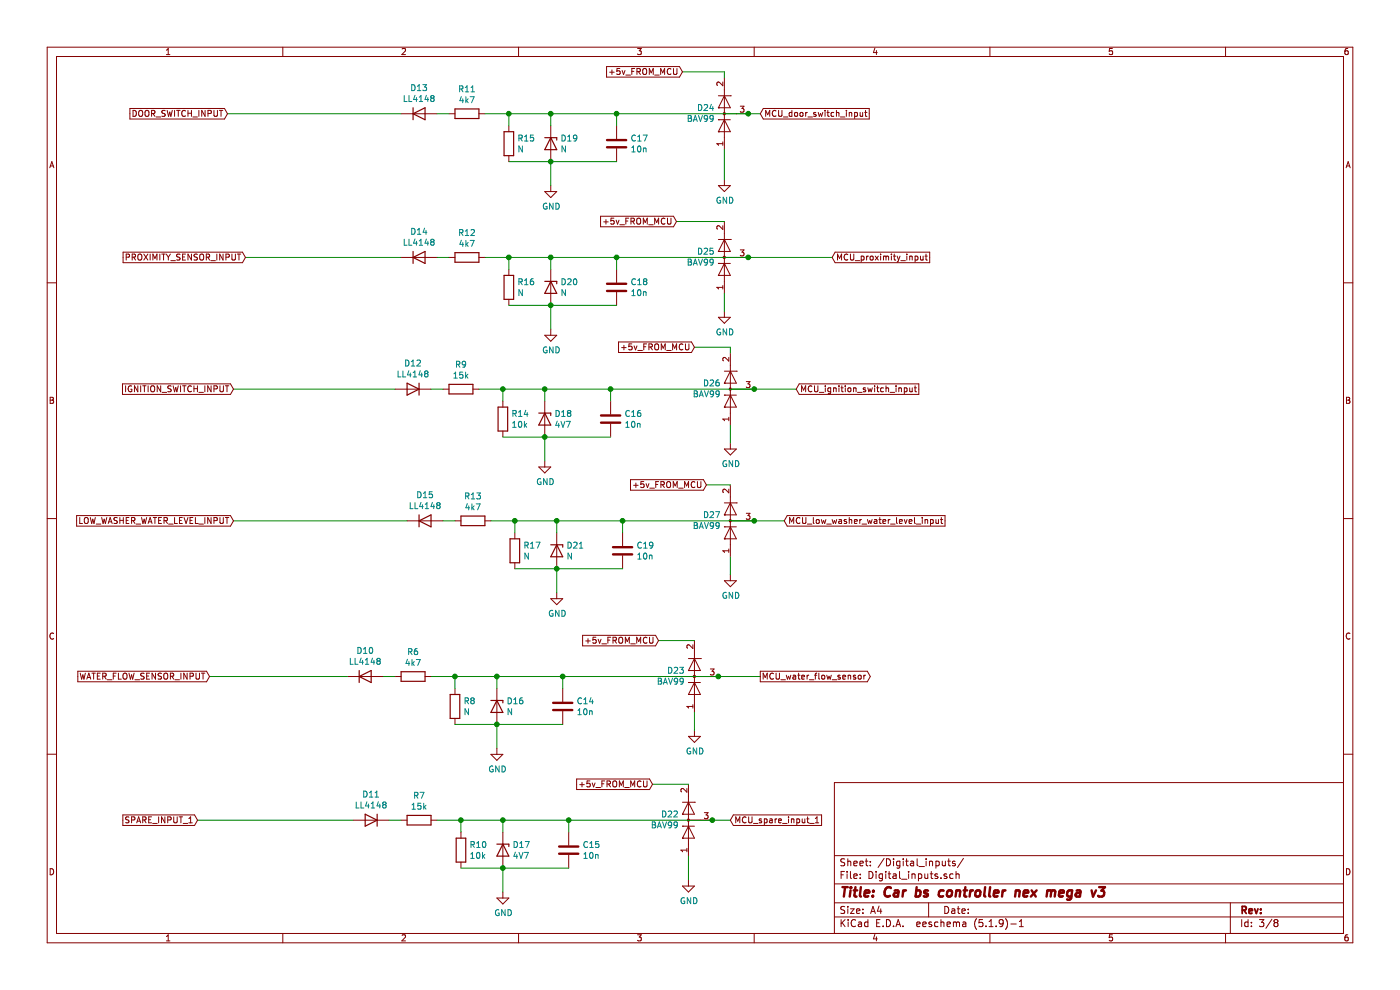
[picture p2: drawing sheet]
EESchema Schematic File Version 4
EELAYER 30 0
EELAYER END
$Descr A4 11693 8268
encoding utf-8
Sheet 3 8
Title "Car bs controller nex mega v3"
Date ""
Rev ""
Comp ""
Comment1 ""
Comment2 ""
Comment3 ""
Comment4 ""
$EndDescr
Wire Wire Line
	4300 4750 4650 4750
Wire Wire Line
	5200 4750 4650 4750
Connection ~ 4650 4750
$Comp
L Car_bs_controller_nex_mega-rescue:GND-power #PWR027
U 1 1
P 4650 4950
F 0 "#PWR027" H 4650 4700 50  0001 C CNN
F 1 "GND" H 4655 4777 50  0000 C CNN
F 2 "" H 4650 4950 50  0001 C CNN
F 3 "" H 4650 4950 50  0001 C CNN
	1    4650 4950
	1    0    0    -1  
$EndComp
Wire Wire Line
	4650 4750 4650 4950
Text GLabel 1650 6850 0    50   Input ~ 0
SPARE_INPUT_1
Wire Wire Line
	4150 6050 4150 6250
$Comp
L Car_bs_controller_nex_mega-rescue:GND-power #PWR022
U 1 1
P 4150 6250
F 0 "#PWR022" H 4150 6000 50  0001 C CNN
F 1 "GND" H 4155 6077 50  0000 C CNN
F 2 "" H 4150 6250 50  0001 C CNN
F 3 "" H 4150 6250 50  0001 C CNN
	1    4150 6250
	1    0    0    -1  
$EndComp
Connection ~ 4150 6050
Wire Wire Line
	4700 6050 4150 6050
Wire Wire Line
	3800 6050 4150 6050
Wire Wire Line
	3800 5650 4150 5650
Connection ~ 3800 5650
Wire Wire Line
	3600 5650 3800 5650
Wire Wire Line
	3800 5750 3800 5650
Wire Wire Line
	4150 5650 4700 5650
Connection ~ 4150 5650
Wire Wire Line
	4150 5750 4150 5650
Connection ~ 4700 5650
Wire Wire Line
	4700 5750 4700 5650
$Comp
L Car_bs_controller_nex_mega-rescue:C-Device C14
U 1 1
P 4700 5900
F 0 "C14" H 4815 5946 50  0000 L CNN
F 1 "10n" H 4815 5855 50  0000 L CNN
F 2 "Capacitor_SMD:C_0603_1608Metric_Pad1.08x0.95mm_HandSolder" H 4738 5750 50  0001 C CNN
F 3 "~" H 4700 5900 50  0001 C CNN
	1    4700 5900
	1    0    0    -1  
$EndComp
$Comp
L Car_bs_controller_nex_mega-rescue:D_Zener-Device D16
U 1 1
P 4150 5900
F 0 "D16" V 4104 5980 50  0000 L CNN
F 1 "N" V 4195 5980 50  0000 L CNN
F 2 "Diode_SMD:D_MiniMELF" H 4150 5900 50  0001 C CNN
F 3 "~" H 4150 5900 50  0001 C CNN
	1    4150 5900
	0    1    1    0   
$EndComp
$Comp
L Car_bs_controller_nex_mega-rescue:R-Device R8
U 1 1
P 3800 5900
F 0 "R8" H 3870 5946 50  0000 L CNN
F 1 "N" H 3870 5855 50  0000 L CNN
F 2 "Resistor_SMD:R_0603_1608Metric_Pad0.98x0.95mm_HandSolder" V 3730 5900 50  0001 C CNN
F 3 "~" H 3800 5900 50  0001 C CNN
	1    3800 5900
	1    0    0    -1  
$EndComp
Wire Wire Line
	3300 5650 3200 5650
$Comp
L Car_bs_controller_nex_mega-rescue:R-Device R6
U 1 1
P 3450 5650
F 0 "R6" V 3243 5650 50  0000 C CNN
F 1 "4k7" V 3334 5650 50  0000 C CNN
F 2 "Resistor_SMD:R_0603_1608Metric_Pad0.98x0.95mm_HandSolder" V 3380 5650 50  0001 C CNN
F 3 "~" H 3450 5650 50  0001 C CNN
	1    3450 5650
	0    1    1    0   
$EndComp
$Comp
L Car_bs_controller_nex_mega-rescue:LL4148-Diode D10
U 1 1
P 3050 5650
F 0 "D10" H 3050 5867 50  0000 C CNN
F 1 "LL4148" H 3050 5776 50  0000 C CNN
F 2 "Diode_SMD:D_MiniMELF" H 3050 5475 50  0001 C CNN
F 3 "http://www.vishay.com/docs/85557/ll4148.pdf" H 3050 5650 50  0001 C CNN
	1    3050 5650
	1    0    0    -1  
$EndComp
Text GLabel 6100 6850 2    50   Input ~ 0
MCU_spare_input_1
Wire Wire Line
	4200 7250 4200 7450
$Comp
L Car_bs_controller_nex_mega-rescue:GND-power #PWR023
U 1 1
P 4200 7450
F 0 "#PWR023" H 4200 7200 50  0001 C CNN
F 1 "GND" H 4205 7277 50  0000 C CNN
F 2 "" H 4200 7450 50  0001 C CNN
F 3 "" H 4200 7450 50  0001 C CNN
	1    4200 7450
	1    0    0    -1  
$EndComp
Connection ~ 4200 7250
Wire Wire Line
	4750 7250 4200 7250
Wire Wire Line
	3850 7250 4200 7250
Wire Wire Line
	3850 6850 4200 6850
Connection ~ 3850 6850
Wire Wire Line
	3650 6850 3850 6850
Wire Wire Line
	3850 6950 3850 6850
Wire Wire Line
	4200 6850 4750 6850
Connection ~ 4200 6850
Wire Wire Line
	4200 6950 4200 6850
Connection ~ 4750 6850
Wire Wire Line
	4750 6950 4750 6850
$Comp
L Car_bs_controller_nex_mega-rescue:C-Device C15
U 1 1
P 4750 7100
F 0 "C15" H 4865 7146 50  0000 L CNN
F 1 "10n" H 4865 7055 50  0000 L CNN
F 2 "Capacitor_SMD:C_0603_1608Metric_Pad1.08x0.95mm_HandSolder" H 4788 6950 50  0001 C CNN
F 3 "~" H 4750 7100 50  0001 C CNN
	1    4750 7100
	1    0    0    -1  
$EndComp
$Comp
L Car_bs_controller_nex_mega-rescue:D_Zener-Device D17
U 1 1
P 4200 7100
F 0 "D17" V 4154 7180 50  0000 L CNN
F 1 "4V7" V 4245 7180 50  0000 L CNN
F 2 "Diode_SMD:D_MiniMELF" H 4200 7100 50  0001 C CNN
F 3 "~" H 4200 7100 50  0001 C CNN
	1    4200 7100
	0    1    1    0   
$EndComp
$Comp
L Car_bs_controller_nex_mega-rescue:R-Device R10
U 1 1
P 3850 7100
F 0 "R10" H 3920 7146 50  0000 L CNN
F 1 "10k" H 3920 7055 50  0000 L CNN
F 2 "Resistor_SMD:R_0603_1608Metric_Pad0.98x0.95mm_HandSolder" V 3780 7100 50  0001 C CNN
F 3 "~" H 3850 7100 50  0001 C CNN
	1    3850 7100
	1    0    0    -1  
$EndComp
Wire Wire Line
	3350 6850 3250 6850
$Comp
L Car_bs_controller_nex_mega-rescue:R-Device R7
U 1 1
P 3500 6850
F 0 "R7" V 3293 6850 50  0000 C CNN
F 1 "15k" V 3384 6850 50  0000 C CNN
F 2 "Resistor_SMD:R_0603_1608Metric_Pad0.98x0.95mm_HandSolder" V 3430 6850 50  0001 C CNN
F 3 "~" H 3500 6850 50  0001 C CNN
	1    3500 6850
	0    1    1    0   
$EndComp
$Comp
L Car_bs_controller_nex_mega-rescue:LL4148-Diode D11
U 1 1
P 3100 6850
F 0 "D11" H 3100 7067 50  0000 C CNN
F 1 "LL4148" H 3100 6976 50  0000 C CNN
F 2 "Diode_SMD:D_MiniMELF" H 3100 6675 50  0001 C CNN
F 3 "http://www.vishay.com/docs/85557/ll4148.pdf" H 3100 6850 50  0001 C CNN
	1    3100 6850
	-1   0    0    -1  
$EndComp
$Comp
L Car_bs_controller_nex_mega-rescue:GND-power #PWR029
U 1 1
P 5800 6100
F 0 "#PWR029" H 5800 5850 50  0001 C CNN
F 1 "GND" H 5805 5927 50  0000 C CNN
F 2 "" H 5800 6100 50  0001 C CNN
F 3 "" H 5800 6100 50  0001 C CNN
	1    5800 6100
	1    0    0    -1  
$EndComp
$Comp
L Car_bs_controller_nex_mega-rescue:GND-power #PWR028
U 1 1
P 5750 7350
F 0 "#PWR028" H 5750 7100 50  0001 C CNN
F 1 "GND" H 5755 7177 50  0000 C CNN
F 2 "" H 5750 7350 50  0001 C CNN
F 3 "" H 5750 7350 50  0001 C CNN
	1    5750 7350
	1    0    0    -1  
$EndComp
$Comp
L Car_bs_controller_nex_mega-rescue:GND-power #PWR033
U 1 1
P 6100 4800
F 0 "#PWR033" H 6100 4550 50  0001 C CNN
F 1 "GND" H 6105 4627 50  0000 C CNN
F 2 "" H 6100 4800 50  0001 C CNN
F 3 "" H 6100 4800 50  0001 C CNN
	1    6100 4800
	1    0    0    -1  
$EndComp
Text GLabel 6650 3250 2    50   Input ~ 0
MCU_ignition_switch_input
$Comp
L Car_bs_controller_nex_mega-rescue:LL4148-Diode D12
U 1 1
P 3450 3250
F 0 "D12" H 3450 3467 50  0000 C CNN
F 1 "LL4148" H 3450 3376 50  0000 C CNN
F 2 "Diode_SMD:D_MiniMELF" H 3450 3075 50  0001 C CNN
F 3 "http://www.vishay.com/docs/85557/ll4148.pdf" H 3450 3250 50  0001 C CNN
	1    3450 3250
	-1   0    0    -1  
$EndComp
$Comp
L Car_bs_controller_nex_mega-rescue:R-Device R9
U 1 1
P 3850 3250
F 0 "R9" V 3643 3250 50  0000 C CNN
F 1 "15k" V 3734 3250 50  0000 C CNN
F 2 "Resistor_SMD:R_0603_1608Metric_Pad0.98x0.95mm_HandSolder" V 3780 3250 50  0001 C CNN
F 3 "~" H 3850 3250 50  0001 C CNN
	1    3850 3250
	0    1    1    0   
$EndComp
Wire Wire Line
	3700 3250 3600 3250
$Comp
L Car_bs_controller_nex_mega-rescue:R-Device R14
U 1 1
P 4200 3500
F 0 "R14" H 4270 3546 50  0000 L CNN
F 1 "10k" H 4270 3455 50  0000 L CNN
F 2 "Resistor_SMD:R_0603_1608Metric_Pad0.98x0.95mm_HandSolder" V 4130 3500 50  0001 C CNN
F 3 "~" H 4200 3500 50  0001 C CNN
	1    4200 3500
	1    0    0    -1  
$EndComp
$Comp
L Car_bs_controller_nex_mega-rescue:D_Zener-Device D18
U 1 1
P 4550 3500
F 0 "D18" V 4504 3580 50  0000 L CNN
F 1 "4V7" V 4595 3580 50  0000 L CNN
F 2 "Diode_SMD:D_MiniMELF" H 4550 3500 50  0001 C CNN
F 3 "~" H 4550 3500 50  0001 C CNN
	1    4550 3500
	0    1    1    0   
$EndComp
$Comp
L Car_bs_controller_nex_mega-rescue:C-Device C16
U 1 1
P 5100 3500
F 0 "C16" H 5215 3546 50  0000 L CNN
F 1 "10n" H 5215 3455 50  0000 L CNN
F 2 "Capacitor_SMD:C_0603_1608Metric_Pad1.08x0.95mm_HandSolder" H 5138 3350 50  0001 C CNN
F 3 "~" H 5100 3500 50  0001 C CNN
	1    5100 3500
	1    0    0    -1  
$EndComp
Wire Wire Line
	5100 3350 5100 3250
Connection ~ 5100 3250
Wire Wire Line
	4550 3350 4550 3250
Connection ~ 4550 3250
Wire Wire Line
	4550 3250 5100 3250
Wire Wire Line
	4200 3350 4200 3250
Wire Wire Line
	4000 3250 4200 3250
Connection ~ 4200 3250
Wire Wire Line
	4200 3250 4550 3250
Wire Wire Line
	4200 3650 4550 3650
Wire Wire Line
	5100 3650 4550 3650
Connection ~ 4550 3650
$Comp
L Car_bs_controller_nex_mega-rescue:GND-power #PWR024
U 1 1
P 4550 3850
F 0 "#PWR024" H 4550 3600 50  0001 C CNN
F 1 "GND" H 4555 3677 50  0000 C CNN
F 2 "" H 4550 3850 50  0001 C CNN
F 3 "" H 4550 3850 50  0001 C CNN
	1    4550 3850
	1    0    0    -1  
$EndComp
Wire Wire Line
	4550 3650 4550 3850
Text GLabel 1950 3250 0    50   Input ~ 0
IGNITION_SWITCH_INPUT
$Comp
L Car_bs_controller_nex_mega-rescue:R-Device R15
U 1 1
P 4250 1200
F 0 "R15" H 4320 1246 50  0000 L CNN
F 1 "N" H 4320 1155 50  0000 L CNN
F 2 "Resistor_SMD:R_0603_1608Metric_Pad0.98x0.95mm_HandSolder" V 4180 1200 50  0001 C CNN
F 3 "~" H 4250 1200 50  0001 C CNN
	1    4250 1200
	1    0    0    -1  
$EndComp
Wire Wire Line
	4250 1050 4250 950 
Wire Wire Line
	4250 1350 4600 1350
Wire Wire Line
	3800 4350 3700 4350
$Comp
L Car_bs_controller_nex_mega-rescue:LL4148-Diode D15
U 1 1
P 3550 4350
F 0 "D15" H 3550 4567 50  0000 C CNN
F 1 "LL4148" H 3550 4476 50  0000 C CNN
F 2 "Diode_SMD:D_MiniMELF" H 3550 4175 50  0001 C CNN
F 3 "http://www.vishay.com/docs/85557/ll4148.pdf" H 3550 4350 50  0001 C CNN
	1    3550 4350
	1    0    0    -1  
$EndComp
Wire Wire Line
	3750 2150 3650 2150
Text GLabel 2050 2150 0    50   Input ~ 0
PROXIMITY_SENSOR_INPUT
$Comp
L Car_bs_controller_nex_mega-rescue:LL4148-Diode D14
U 1 1
P 3500 2150
F 0 "D14" H 3500 2367 50  0000 C CNN
F 1 "LL4148" H 3500 2276 50  0000 C CNN
F 2 "Diode_SMD:D_MiniMELF" H 3500 1975 50  0001 C CNN
F 3 "http://www.vishay.com/docs/85557/ll4148.pdf" H 3500 2150 50  0001 C CNN
	1    3500 2150
	1    0    0    -1  
$EndComp
Wire Wire Line
	4300 4350 4650 4350
Connection ~ 4300 4350
Wire Wire Line
	4100 4350 4300 4350
Wire Wire Line
	4300 4450 4300 4350
Wire Wire Line
	4650 4350 5200 4350
Connection ~ 4650 4350
Wire Wire Line
	4650 4450 4650 4350
Connection ~ 5200 4350
Wire Wire Line
	5200 4450 5200 4350
$Comp
L Car_bs_controller_nex_mega-rescue:C-Device C19
U 1 1
P 5200 4600
F 0 "C19" H 5315 4646 50  0000 L CNN
F 1 "10n" H 5315 4555 50  0000 L CNN
F 2 "Capacitor_SMD:C_0603_1608Metric_Pad1.08x0.95mm_HandSolder" H 5238 4450 50  0001 C CNN
F 3 "~" H 5200 4600 50  0001 C CNN
	1    5200 4600
	1    0    0    -1  
$EndComp
$Comp
L Car_bs_controller_nex_mega-rescue:D_Zener-Device D21
U 1 1
P 4650 4600
F 0 "D21" V 4604 4680 50  0000 L CNN
F 1 "N" V 4695 4680 50  0000 L CNN
F 2 "Diode_SMD:D_MiniMELF" H 4650 4600 50  0001 C CNN
F 3 "~" H 4650 4600 50  0001 C CNN
	1    4650 4600
	0    1    1    0   
$EndComp
$Comp
L Car_bs_controller_nex_mega-rescue:R-Device R17
U 1 1
P 4300 4600
F 0 "R17" H 4370 4646 50  0000 L CNN
F 1 "N" H 4370 4555 50  0000 L CNN
F 2 "Resistor_SMD:R_0603_1608Metric_Pad0.98x0.95mm_HandSolder" V 4230 4600 50  0001 C CNN
F 3 "~" H 4300 4600 50  0001 C CNN
	1    4300 4600
	1    0    0    -1  
$EndComp
$Comp
L Car_bs_controller_nex_mega-rescue:R-Device R13
U 1 1
P 3950 4350
F 0 "R13" V 3743 4350 50  0000 C CNN
F 1 "4k7" V 3834 4350 50  0000 C CNN
F 2 "Resistor_SMD:R_0603_1608Metric_Pad0.98x0.95mm_HandSolder" V 3880 4350 50  0001 C CNN
F 3 "~" H 3950 4350 50  0001 C CNN
	1    3950 4350
	0    1    1    0   
$EndComp
Text GLabel 6550 4350 2    50   Input ~ 0
MCU_low_washer_water_level_input
Text GLabel 1950 4350 0    50   Input ~ 0
LOW_WASHER_WATER_LEVEL_INPUT
Wire Wire Line
	4600 2550 4600 2750
$Comp
L Car_bs_controller_nex_mega-rescue:GND-power #PWR026
U 1 1
P 4600 2750
F 0 "#PWR026" H 4600 2500 50  0001 C CNN
F 1 "GND" H 4605 2577 50  0000 C CNN
F 2 "" H 4600 2750 50  0001 C CNN
F 3 "" H 4600 2750 50  0001 C CNN
	1    4600 2750
	1    0    0    -1  
$EndComp
Connection ~ 4600 2550
Wire Wire Line
	5150 2550 4600 2550
Wire Wire Line
	4250 2550 4600 2550
Wire Wire Line
	4250 2150 4600 2150
Connection ~ 4250 2150
Wire Wire Line
	4050 2150 4250 2150
Wire Wire Line
	4250 2250 4250 2150
Wire Wire Line
	4600 2150 5150 2150
Connection ~ 4600 2150
Wire Wire Line
	4600 2250 4600 2150
Wire Wire Line
	5150 2250 5150 2150
$Comp
L Car_bs_controller_nex_mega-rescue:C-Device C18
U 1 1
P 5150 2400
F 0 "C18" H 5265 2446 50  0000 L CNN
F 1 "10n" H 5265 2355 50  0000 L CNN
F 2 "Capacitor_SMD:C_0603_1608Metric_Pad1.08x0.95mm_HandSolder" H 5188 2250 50  0001 C CNN
F 3 "~" H 5150 2400 50  0001 C CNN
	1    5150 2400
	1    0    0    -1  
$EndComp
$Comp
L Car_bs_controller_nex_mega-rescue:D_Zener-Device D20
U 1 1
P 4600 2400
F 0 "D20" V 4554 2480 50  0000 L CNN
F 1 "N" V 4645 2480 50  0000 L CNN
F 2 "Diode_SMD:D_MiniMELF" H 4600 2400 50  0001 C CNN
F 3 "~" H 4600 2400 50  0001 C CNN
	1    4600 2400
	0    1    1    0   
$EndComp
$Comp
L Car_bs_controller_nex_mega-rescue:R-Device R16
U 1 1
P 4250 2400
F 0 "R16" H 4320 2446 50  0000 L CNN
F 1 "N" H 4320 2355 50  0000 L CNN
F 2 "Resistor_SMD:R_0603_1608Metric_Pad0.98x0.95mm_HandSolder" V 4180 2400 50  0001 C CNN
F 3 "~" H 4250 2400 50  0001 C CNN
	1    4250 2400
	1    0    0    -1  
$EndComp
$Comp
L Car_bs_controller_nex_mega-rescue:R-Device R12
U 1 1
P 3900 2150
F 0 "R12" V 3693 2150 50  0000 C CNN
F 1 "4k7" V 3784 2150 50  0000 C CNN
F 2 "Resistor_SMD:R_0603_1608Metric_Pad0.98x0.95mm_HandSolder" V 3830 2150 50  0001 C CNN
F 3 "~" H 3900 2150 50  0001 C CNN
	1    3900 2150
	0    1    1    0   
$EndComp
Text GLabel 6950 2150 2    50   Input ~ 0
MCU_proximity_input
Wire Wire Line
	4600 1350 4600 1550
$Comp
L Car_bs_controller_nex_mega-rescue:GND-power #PWR025
U 1 1
P 4600 1550
F 0 "#PWR025" H 4600 1300 50  0001 C CNN
F 1 "GND" H 4605 1377 50  0000 C CNN
F 2 "" H 4600 1550 50  0001 C CNN
F 3 "" H 4600 1550 50  0001 C CNN
	1    4600 1550
	1    0    0    -1  
$EndComp
Connection ~ 4600 1350
Wire Wire Line
	5150 1350 4600 1350
Wire Wire Line
	4250 950  4600 950 
Connection ~ 4250 950 
Wire Wire Line
	4050 950  4250 950 
Wire Wire Line
	4600 950  5150 950 
Connection ~ 4600 950 
Wire Wire Line
	4600 1050 4600 950 
Connection ~ 5150 950 
Wire Wire Line
	5150 1050 5150 950 
$Comp
L Car_bs_controller_nex_mega-rescue:C-Device C17
U 1 1
P 5150 1200
F 0 "C17" H 5265 1246 50  0000 L CNN
F 1 "10n" H 5265 1155 50  0000 L CNN
F 2 "Capacitor_SMD:C_0603_1608Metric_Pad1.08x0.95mm_HandSolder" H 5188 1050 50  0001 C CNN
F 3 "~" H 5150 1200 50  0001 C CNN
	1    5150 1200
	1    0    0    -1  
$EndComp
$Comp
L Car_bs_controller_nex_mega-rescue:D_Zener-Device D19
U 1 1
P 4600 1200
F 0 "D19" V 4554 1280 50  0000 L CNN
F 1 "N" V 4645 1280 50  0000 L CNN
F 2 "Diode_SMD:D_MiniMELF" H 4600 1200 50  0001 C CNN
F 3 "~" H 4600 1200 50  0001 C CNN
	1    4600 1200
	0    1    1    0   
$EndComp
Wire Wire Line
	3750 950  3650 950 
$Comp
L Car_bs_controller_nex_mega-rescue:R-Device R11
U 1 1
P 3900 950
F 0 "R11" V 3693 950 50  0000 C CNN
F 1 "4k7" V 3784 950 50  0000 C CNN
F 2 "Resistor_SMD:R_0603_1608Metric_Pad0.98x0.95mm_HandSolder" V 3830 950 50  0001 C CNN
F 3 "~" H 3900 950 50  0001 C CNN
	1    3900 950 
	0    1    1    0   
$EndComp
$Comp
L Car_bs_controller_nex_mega-rescue:LL4148-Diode D13
U 1 1
P 3500 950
F 0 "D13" H 3500 1167 50  0000 C CNN
F 1 "LL4148" H 3500 1076 50  0000 C CNN
F 2 "Diode_SMD:D_MiniMELF" H 3500 775 50  0001 C CNN
F 3 "http://www.vishay.com/docs/85557/ll4148.pdf" H 3500 950 50  0001 C CNN
	1    3500 950 
	1    0    0    -1  
$EndComp
Text GLabel 1900 950  0    50   Input ~ 0
DOOR_SWITCH_INPUT
Text GLabel 6350 5650 2    50   Output ~ 0
MCU_water_flow_sensor
Text GLabel 1750 5650 0    50   Input ~ 0
WATER_FLOW_SENSOR_INPUT
$Comp
L Car_bs_controller_nex_mega-rescue:GND-power #PWR032
U 1 1
P 6100 3700
F 0 "#PWR032" H 6100 3450 50  0001 C CNN
F 1 "GND" H 6105 3527 50  0000 C CNN
F 2 "" H 6100 3700 50  0001 C CNN
F 3 "" H 6100 3700 50  0001 C CNN
	1    6100 3700
	1    0    0    -1  
$EndComp
Text GLabel 6350 950  2    50   Input ~ 0
MCU_door_switch_input
$Comp
L Diode:BAV99 D24
U 1 1
P 6050 950
F 0 "D24" V 6096 1029 50  0000 L CNN
F 1 "BAV99" V 6005 1029 50  0000 L CNN
F 2 "Package_TO_SOT_SMD:SOT-23" H 6050 450 50  0001 C CNN
F 3 "https://assets.nexperia.com/documents/data-sheet/BAV99_SER.pdf" H 6050 950 50  0001 C CNN
	1    6050 950 
	0    -1   -1   0   
$EndComp
Wire Wire Line
	5150 950  6250 950 
Connection ~ 6250 950 
Wire Wire Line
	6250 950  6350 950 
$Comp
L Car_bs_controller_nex_mega-rescue:GND-power #PWR030
U 1 1
P 6050 1500
F 0 "#PWR030" H 6050 1250 50  0001 C CNN
F 1 "GND" H 6055 1327 50  0000 C CNN
F 2 "" H 6050 1500 50  0001 C CNN
F 3 "" H 6050 1500 50  0001 C CNN
	1    6050 1500
	1    0    0    -1  
$EndComp
Wire Wire Line
	6050 1500 6050 1250
Text GLabel 5700 600  0    50   Input ~ 0
+5v_FROM_MCU
Wire Wire Line
	5700 600  6050 600 
Wire Wire Line
	6050 600  6050 650 
$Comp
L Diode:BAV99 D26
U 1 1
P 6100 3250
F 0 "D26" V 6146 3329 50  0000 L CNN
F 1 "BAV99" V 6055 3329 50  0000 L CNN
F 2 "Package_TO_SOT_SMD:SOT-23" H 6100 2750 50  0001 C CNN
F 3 "https://assets.nexperia.com/documents/data-sheet/BAV99_SER.pdf" H 6100 3250 50  0001 C CNN
	1    6100 3250
	0    -1   -1   0   
$EndComp
$Comp
L Car_bs_controller_nex_mega-rescue:GND-power #PWR031
U 1 1
P 6050 2600
F 0 "#PWR031" H 6050 2350 50  0001 C CNN
F 1 "GND" H 6055 2427 50  0000 C CNN
F 2 "" H 6050 2600 50  0001 C CNN
F 3 "" H 6050 2600 50  0001 C CNN
	1    6050 2600
	1    0    0    -1  
$EndComp
Text GLabel 5650 1850 0    50   Input ~ 0
+5v_FROM_MCU
Wire Wire Line
	5650 1850 6050 1850
Wire Wire Line
	5100 3250 6300 3250
Connection ~ 6300 3250
Wire Wire Line
	6300 3250 6650 3250
$Comp
L Diode:BAV99 D25
U 1 1
P 6050 2150
F 0 "D25" V 6096 2229 50  0000 L CNN
F 1 "BAV99" V 6005 2229 50  0000 L CNN
F 2 "Package_TO_SOT_SMD:SOT-23" H 6050 1650 50  0001 C CNN
F 3 "https://assets.nexperia.com/documents/data-sheet/BAV99_SER.pdf" H 6050 2150 50  0001 C CNN
	1    6050 2150
	0    -1   -1   0   
$EndComp
Wire Wire Line
	5150 2150 6250 2150
Connection ~ 5150 2150
Connection ~ 6250 2150
Wire Wire Line
	6250 2150 6950 2150
Wire Wire Line
	6050 2600 6050 2450
Text GLabel 5800 2900 0    50   Input ~ 0
+5v_FROM_MCU
Wire Wire Line
	5800 2900 6100 2900
Wire Wire Line
	6100 2900 6100 2950
$Comp
L Diode:BAV99 D27
U 1 1
P 6100 4350
F 0 "D27" V 6146 4429 50  0000 L CNN
F 1 "BAV99" V 6055 4429 50  0000 L CNN
F 2 "Package_TO_SOT_SMD:SOT-23" H 6100 3850 50  0001 C CNN
F 3 "https://assets.nexperia.com/documents/data-sheet/BAV99_SER.pdf" H 6100 4350 50  0001 C CNN
	1    6100 4350
	0    -1   -1   0   
$EndComp
Wire Wire Line
	6100 3700 6100 3550
Text GLabel 5900 4050 0    50   Input ~ 0
+5v_FROM_MCU
Wire Wire Line
	5900 4050 6100 4050
Wire Wire Line
	6100 4650 6100 4800
Wire Wire Line
	5200 4350 6300 4350
Connection ~ 6300 4350
Wire Wire Line
	6300 4350 6550 4350
$Comp
L Diode:BAV99 D23
U 1 1
P 5800 5650
F 0 "D23" V 5846 5729 50  0000 L CNN
F 1 "BAV99" V 5755 5729 50  0000 L CNN
F 2 "Package_TO_SOT_SMD:SOT-23" H 5800 5150 50  0001 C CNN
F 3 "https://assets.nexperia.com/documents/data-sheet/BAV99_SER.pdf" H 5800 5650 50  0001 C CNN
	1    5800 5650
	0    -1   -1   0   
$EndComp
Wire Wire Line
	4700 5650 6000 5650
Connection ~ 6000 5650
Wire Wire Line
	6000 5650 6350 5650
Wire Wire Line
	5800 6100 5800 5950
Text GLabel 5500 5350 0    50   Input ~ 0
+5v_FROM_MCU
Wire Wire Line
	5500 5350 5800 5350
$Comp
L Diode:BAV99 D22
U 1 1
P 5750 6850
F 0 "D22" V 5796 6929 50  0000 L CNN
F 1 "BAV99" V 5705 6929 50  0000 L CNN
F 2 "Package_TO_SOT_SMD:SOT-23" H 5750 6350 50  0001 C CNN
F 3 "https://assets.nexperia.com/documents/data-sheet/BAV99_SER.pdf" H 5750 6850 50  0001 C CNN
	1    5750 6850
	0    -1   -1   0   
$EndComp
Wire Wire Line
	4750 6850 5950 6850
Connection ~ 5950 6850
Wire Wire Line
	5950 6850 6100 6850
Wire Wire Line
	5750 7350 5750 7150
Text GLabel 5450 6550 0    50   Input ~ 0
+5v_FROM_MCU
Wire Wire Line
	5450 6550 5750 6550
Wire Wire Line
	1900 950  3350 950 
Wire Wire Line
	2050 2150 3350 2150
Wire Wire Line
	1950 3250 3300 3250
Wire Wire Line
	1950 4350 3400 4350
Wire Wire Line
	1750 5650 2900 5650
Wire Wire Line
	1650 6850 2950 6850
$EndSCHEMATC
